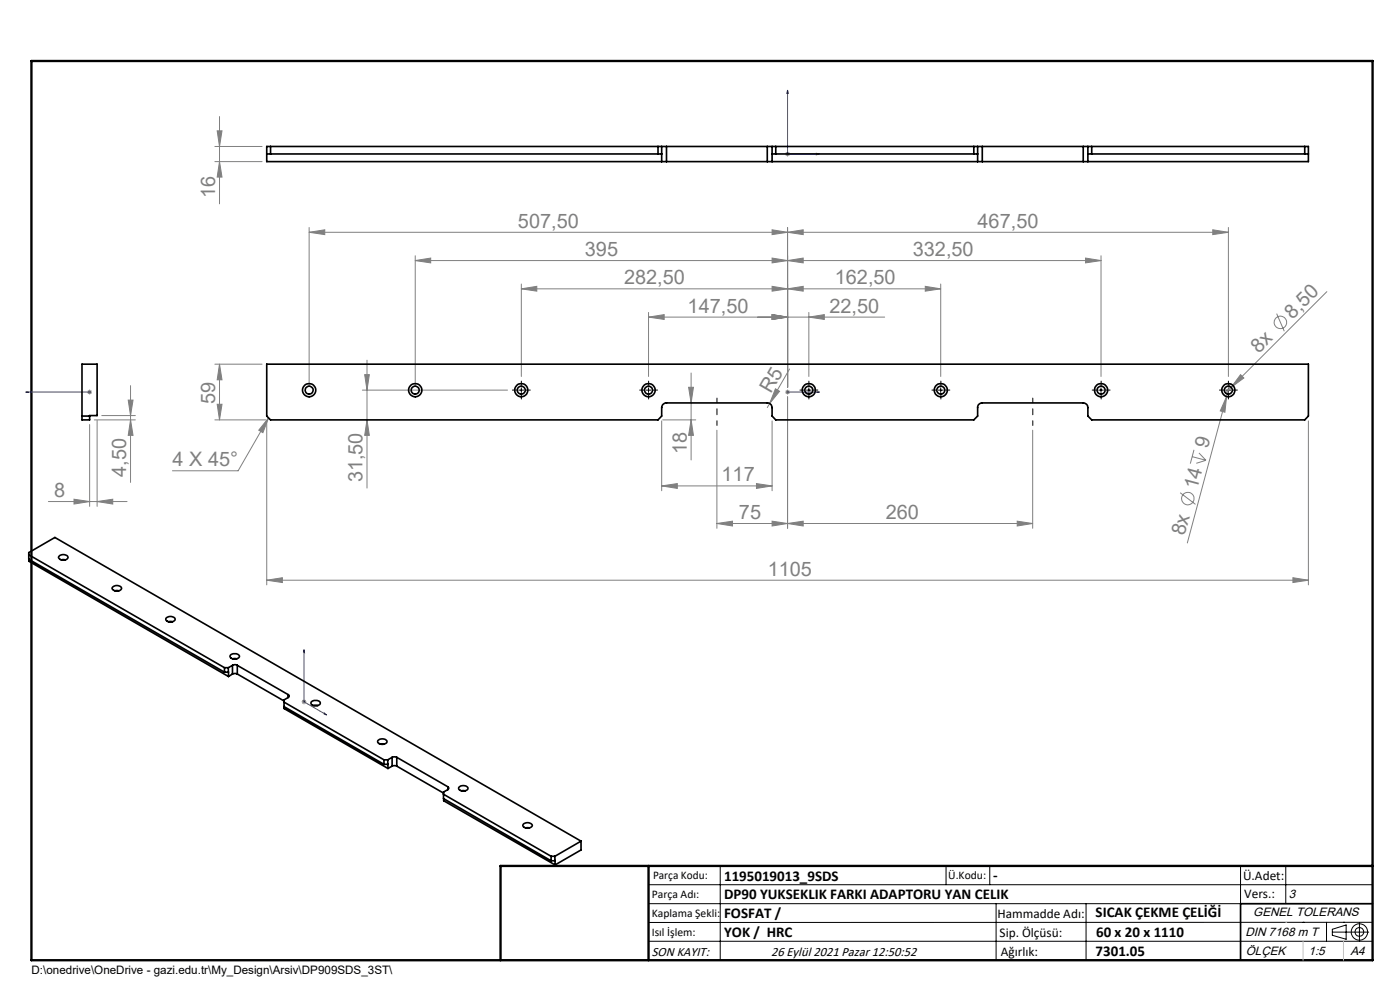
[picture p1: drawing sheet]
<svg xmlns="http://www.w3.org/2000/svg" width="297mm" height="210mm" viewBox="0 0 297 210" stroke-linecap="round" stroke-linejoin="round" font-family="sans-serif">
<g fill="none" stroke="#808080" stroke-width=".21">
<path d="M45.6 34.3h10M45.6 31.1h10M46.1 27.8h1l-.5 3.3zM46.6 34.3l.5 3.3h-1zM46.6 24.7v18.5M166.6 32.7h1M166.7 32.3l.7 .7M167.1 32.2v1M167.4 32.3l-.7 .7M65.6 49.3l3.3-.6v1.1zM65.6 48.3v33.5M65.6 49.3h195"/>
<path d="M88.1 55.3l3.3-.6v1.1zM88.1 54.2v27.6M88.1 55.3h145.5M163.8 54.7l3.3 .6-3.3 .5zM163.8 48.7l3.3 .6-3.3 .5zM167.1 48.3v33.9M167.1 55.3l3.3-.6v1.1zM167.1 49.3l3.3-.6v1.1zM230.3 54.7l3.3 .6-3.3 .5zM233.6 54.2v25.7M257.3 48.7l3.3 .6-3.3 .5zM260.6 48.3v31.6"/>
<path d="M45.6 77.2h10M46.6 77.2l.5 3.4h-1zM46.6 77.2v11.9M77.4 79.5h1l-.5 3.3zM77.9 76.4v27.1M110.6 61.3l3.3-.6v1.1zM110.6 60.2v19.7M110.6 61.3h89M137.6 67.3l3.3-.6v1.1zM137.6 67.3h50.1M137.6 66.3v13.6M146.6 79.1v18.5"/>
<path d="M163.8 66.7l3.3 .6-3.3 .5zM163.8 60.7l3.3 .6-3.3 .5zM167.1 61.3l3.3-.6v1.1zM167.5 78.3l-4.2 7.3M171.6 67.3l3.3-.6v1.1zM171.6 66.3v13.6M196.3 60.7l3.3 .6-3.3 .5zM199.6 60.2v19.7M263.2 79.5l.7 .7-2.7 2zM270.8 66.5l1.7 3.8M281.5 61.9l-21.5 21.5M18.5 83.2h1"/>
<path d="M18.7 82.8l.7 .7M19 90.1v17.3M19 82.6v1.1M19.4 82.8l-.7 .7M20 89.1h8.7M20.6 89.2v18.2M21.6 88.2h7.1M27.2 84.9h1l-.5 3.3zM27.7 89.1l.5 3.2h-1zM27.7 81.8v20.5M45.6 89.1h10.8M46.1 85.8h1l-.5 3.3z"/>
<path d="M56.6 89.3v34.8M57 88.6l-1.2 3.2-.9-.5zM57 88.6l-6.5 11.3h-13.9M76.9 82.8h30.8M77.9 89.1l.5 3.2h-1zM140.4 89.3v14.8M140.6 89.1h7M146.1 82.2h1l-.5 3.3zM146.6 89.1l.5 3.2h-1zM152.1 91.3v20.8M163.3 85.6l-.5 .9M163.8 89.3v14.8"/>
<path d="M164.5 82.5l.9 .5-2.1 2.6zM166.6 83.2h1M166.7 82.8l.7 .7M167.1 84.2v27.9M167.1 82.6v1.1M167.4 82.8l-.7 .7M219.1 91.3v20.8M252.9 96.9l2.9 .7M253.3 95.4l-.8 2.9M254.4 96.1l1.4 1.5M255.8 97.6l-2 .7M260.2 84.1l-.3 3.3-1-.2z"/>
<path d="M260.2 84.1l-8.3 31.1M260.9 81.4l-.7 2.7M277.6 89.3v34.8M10.3 106.4h16.7M15.7 105.9l3.3 .5-3.3 .5zM20.6 106.4l3.3-.5v1zM140.4 103.1l3.3-.5v1zM140.4 103.1h23.4M152.1 111l3.3-.4v1zM152.1 111h67M160.5 102.6l3.3 .5-3.3 .5zM163.8 110.6l3.3 .4-3.3 .6z"/>
<path d="M167.1 111l3.3-.4v1zM215.8 110.6l3.3 .4-3.3 .6zM250.4 104.5l3.2 2.5M56.6 123.1l3.3-.6v1.1zM56.6 123.1h221M274.3 122.5l3.3 .6-3.3 .5zM64 148.9h1M64.1 148.5l.7 .7M64.5 148.4v1M64.8 148.5l-.7 .7"/>
<circle cx="271.6" cy="68.4" r="1.33"/>
<circle cx="252" cy="105.8" r="1.32"/>
</g>
<g fill="none" stroke="#000" stroke-width=".21">
<path d="M110.1 82.8h1M110.6 82.3v.9M137.1 82.8h1M137.6 82.3v.9M171.1 82.8h1M171.6 82.3v.9M199.1 82.8h1M199.6 82.3v.9M233.1 82.8h1M233.6 82.3v.9M260.1 82.8h1M260.6 82.3v.9"/>
<path d="M137.6 187.7h153.6M137.6 191.7h153.6M137.6 199.7h153.6M152.8 183.7v20M200.7 183.7v4M210 183.7v4M211.3 191.7v12M230.4 191.7v12M263.2 183.7v20M272.8 183.7v8M276.4 195.6h.1M281.4 195.6v4.1"/>
<path d="M282.6 197.7h7.8M282.6 197.1l3-.9v3l-3-.8zM285 195.6h.1M288.4 195.8v3.8M291.2 195.6l-153.6 .1"/>
<circle cx="288.4" cy="197.7" r="1.74"/>
<circle cx="288.4" cy="197.7" r=".93"/>
</g>
<g fill="none" stroke="#00f" stroke-width=".21">
<path d="M167.1 19.1l.2 .7h-.4zM167.1 19.1v13.6h6.7M173.2 32.5l.6 .2-.6 .1zM5.5 83.2h.6h-.6M5.5 83.2h13.5M18.8 83.2h.4zM19 83.2h.1M166.9 83.2h.4zM167.1 83.2h.1M167.1 83.2h6.7M173.8 83.2h-.6h.6M64.5 137.8l.1 .7-.2-.2z"/>
<path d="M64.5 137.8v11.1l4.8 2.8M68.8 151.2l.5 .5-.5-.2z"/>
</g>
<path d="M152.1 84.4v5.8M219.1 84.4v5.8" fill="none" stroke="#000" stroke-width=".21" stroke-dasharray="15.2 1.3 1.3 1.3" stroke-dashoffset="14.2"/>
<g fill="none" stroke="#000" stroke-width=".21" stroke-dasharray="15.2 1.3 1.3 1.3">
<path d="M109.6 82.7h-.9M110.6 81.7v-.9M110.6 83.7v.9M111.6 82.7h.9M136.6 82.7h-.9M137.6 81.7v-.9M137.6 83.7v.9M138.6 82.7h.9M170.6 82.7h-.9M171.6 81.7v-.9M171.6 83.7v.9M172.6 82.7h.9"/>
<path d="M198.6 82.7h-.9M199.6 81.7v-.9M199.6 83.7v.9M200.6 82.7h.9M232.6 82.7h-.9M233.6 81.7v-.9M233.6 83.7v.9M234.6 82.7h.9M259.6 82.7h-.9M260.6 81.7v-.9M260.6 83.7v.9M261.6 82.7h.9"/>
</g>
<path d="M106.2 203.7h185" fill="none" stroke="#000" stroke-width=".25"/>
<path d="M291.2 191.7h-28v12" fill="none" stroke="#000" stroke-width=".35"/>
<path d="M6.7 12.9h284.5v190.8h-284.5zM137.6 183.7v20M291.2 183.7h-185v20" fill="none" stroke="#000" stroke-width=".5"/>
<path d="M272.8 195.6h.1M276.4 199.7v4M285 199.7v4" fill="none" stroke="#c0c0c0" stroke-width=".21"/>
<g fill="#00f">
<path d="M173.2 83.2h.6zM166.9 83.2h.4z"/>
<path d="M173.2 32.5l.6 .2-.6 .1zM167.1 19.1l.2 .7h-.4z"/>
<path d="M68.8 151.2l.5 .5-.5-.2zM64.5 137.8l.1 .7-.2-.2zM18.8 83.2h.4zM5.5 83.2h.6z"/>
</g>
<g fill="#808080">
<path d="M263.2 79.5l.7 .7-2.7 2z"/>
<path d="M164.5 82.5l.9 .5-2.1 2.6z"/>
<path d="M260.2 84.1l-.3 3.3-1-.2z"/>
<path d="M160.5 102.6l3.3 .5-3.3 .5zM140.4 103.1l3.3-.5v1zM171.6 67.3l3.3-.6v1.1zM163.8 66.7l3.3 .6-3.3 .5zM163.8 66.7l3.3 .6-3.3 .5zM137.6 67.3l3.3-.6v1.1zM163.8 60.7l3.3 .6-3.3 .5zM110.6 61.3l3.3-.6v1.1zM163.8 54.7l3.3 .6-3.3 .5zM88.1 55.3l3.3-.6v1.1zM163.8 48.7l3.3 .6-3.3 .5zM65.6 49.3l3.3-.6v1.1z"/>
<path d="M167.1 111l3.3-.4v1zM215.8 110.6l3.3 .4-3.3 .6zM57 88.6l-1.2 3.2-.9-.5zM167.1 61.3l3.3-.6v1.1zM196.3 60.7l3.3 .6-3.3 .5zM167.1 55.3l3.3-.6v1.1zM230.3 54.7l3.3 .6-3.3 .5zM167.1 49.3l3.3-.6v1.1zM257.3 48.7l3.3 .6-3.3 .5zM15.7 105.9l3.3 .5-3.3 .5zM20.6 106.4l3.3-.5v1z"/>
<path d="M274.3 122.5l3.3 .6-3.3 .5zM56.6 123.1l3.3-.6v1.1z"/>
<path d="M163.8 110.6l3.3 .4-3.3 .6zM152.1 111l3.3-.4v1z"/>
<path d="M27.2 84.9h1l-.5 3.3zM27.7 89.1l.5 3.2h-1z"/>
<path d="M46.6 34.3l.5 3.3h-1zM46.1 27.8h1l-.5 3.3z"/>
<path d="M77.9 89.1l.5 3.2h-1zM77.4 79.5h1l-.5 3.3z"/>
<path d="M46.6 77.2l.5 3.4h-1zM46.1 85.8h1l-.5 3.3zM146.1 82.2h1l-.5 3.3zM146.6 89.1l.5 3.2h-1z"/>
</g>
<g fill="none" stroke="#000" stroke-width=".35">
<path d="M56.6 32.7h83.8M57.4 31.1v1.6M139.6 31.1v1.6M140.4 34.3h1M140.4 31.1h1M140.4 31.1v3.2M140.4 31.1h-83.8v3.2h83.8M141.4 31.1h21.4M141.4 34.3h21.4M141.4 31.1v3.2M162.8 34.3h1M162.8 31.1h1"/>
<path d="M162.8 31.1v3.2M163.8 31.1v3.2M163.8 31.1h43.6M163.8 32.7h43.6M163.8 34.3h43.6M164.6 31.1v1.6M206.6 31.1v1.6M207.4 34.3h1M207.4 31.1h1M207.4 31.1v3.2M208.4 31.1h21.4M208.4 34.3h21.4"/>
<path d="M208.4 31.1v3.2M229.8 34.3h1M229.8 31.1h1M229.8 31.1v3.2M230.8 31.1h46.8v3.2h-46.8M230.8 31.1v3.2M230.8 32.7h46.8M231.6 31.1v1.6M276.8 31.1v1.6M17.4 77.2h3.2v11h-1.6v.9h-1.6zM56.6 77.2h221v11.1l-.8 .8h-45.2l-.8-.8v-1.8a.96 .96 0 0 0-1-1h-21.4a.96 .96 0 0 0-1 1v1.8l-.8 .8h-42l-.8-.8v-1.8a1.02 1.02 0 0 0-1-1h-21.4a1.02 1.02 0 0 0-1 1v1.8l-.8 .8h-82.2l-.8-.8zM17.4 88.3h1.6"/>
<path d="M6.1 117.7l41.5 23.9M6.1 118.6v.5l42.4 24.4M12.5 118a1.16 1.16 0 0 1 1.9 .3 1.17 1.17 0 0 1-2-.1zM13 118.8h.8M23.8 124.6a1.16 1.16 0 0 1 2 .3 1.17 1.17 0 0 1-2-.2zM24.4 125.3h.8M35.2 131.2a1.25 1.25 0 0 1 1.9 .1 1.08 1.08 0 0 1-.9 .6 1.08 1.08 0 0 1-1-.6zM35.7 131.9h.9M48.9 138.9a1.16 1.16 0 0 1 1.9 .4 1.26 1.26 0 0 1-2 0zM49.4 139.8h.8M47.6 141.6h.8M47.6 142.6l-41.5-24v-1.4l5.5-3.2 111.7 64.4"/>
<path d="M47.6 141.6v1M47.6 142.6h.8M48.4 141.6v1M48.4 142.6l.1 .9M49.3 141.1l.4-.1 .6 .1M49.3 143h1M49.3 141.1l-.9 .5M49.3 141.1v1.9M49.3 143l-.8 .5M50.3 141.1l10.8 6.2M50.3 143l10 5.7M50.3 141.1v1.9"/>
<path d="M60.3 148.9l21.2 12.3M60.3 149.9v.4l22 12.7M61.1 147.3a.32 .32 0 0 1 .2 .3 .32 .32 0 0 1-.2 .3M61.1 147.9l-.8 .6v1.4l21.2 12.2M61.1 147.3v.6M66.1 148.8a1.34 1.34 0 0 1 1.8 .3 1.06 1.06 0 0 1-1.6 .4l-.3-.3zM66.5 149.7h.9M80.2 157.1a1.18 1.18 0 0 1 1.9 .3 1.18 1.18 0 0 1-2 0zM80.7 157.8h.8M81.5 161.2h.8M81.5 161.2v.9M81.5 162.1h.8"/>
<path d="M82.3 161.2v.9M82.3 162.1v.9M83.2 160.6h1M83.2 162.5h1M83.2 160.6l-.9 .6M83.2 160.6v1.9M83.2 162.5l-.9 .5M84.2 160.6l10.8 6.3M84.2 160.6v1.9M84.2 162.5l9.9 5.7M94.1 168.5l22.8 13.1M94.1 169.4v.5l23.7 13.6"/>
<path d="M95 166.9a.32 .32 0 0 1 .2 .3 .32 .32 0 0 1-.2 .3M95 167.5l-.9 .5v1.4l22.8 13.2M95 166.9v.6M97.3 167a1.18 1.18 0 0 1 2 .3 1.18 1.18 0 0 1-2 0zM97.9 167.7h.8M111.1 174.8a1.18 1.18 0 0 1 1.8 .3 1.15 1.15 0 0 1-2-.1zM111.5 175.6h.8M123.3 178.4l-5.6 3.2M123.3 178.4v1.9l-5.5 3.2M116.9 181.6h.8M116.9 181.6v1M117.7 181.6l.1 1.9"/>
<path d="M117.8 182.6h-.9"/>
<circle cx="65.6" cy="82.7" r=".85"/>
<circle cx="65.6" cy="82.8" r="1.4"/>
<circle cx="88.1" cy="82.7" r=".85"/>
<circle cx="88.1" cy="82.8" r="1.4"/>
<circle cx="110.6" cy="82.8" r=".84"/>
<circle cx="110.6" cy="82.8" r="1.39"/>
<circle cx="137.6" cy="82.7" r=".85"/>
<circle cx="137.6" cy="82.8" r="1.4"/>
<circle cx="171.6" cy="82.7" r=".85"/>
<circle cx="171.6" cy="82.8" r="1.4"/>
<circle cx="199.6" cy="82.8" r="1.4"/>
<circle cx="199.6" cy="82.8" r=".84"/>
<circle cx="233.6" cy="82.7" r=".85"/>
<circle cx="233.6" cy="82.8" r="1.4"/>
<circle cx="260.6" cy="82.8" r=".84"/>
<circle cx="260.6" cy="82.8" r="1.39"/>
</g>
<g font-size="4.2" fill="#808080">
<text x="45.7" y="42.1" transform="rotate(-90 45.7 42.1)">16</text>
<text x="109.9" y="48.3">507,50</text>
<text x="207.4" y="48.3">467,50</text>
<text x="124.1" y="54.3">395</text>
<text x="193.6" y="54.3">332,50</text>
<text x="132.4" y="60.3">282,50</text>
<text x="177.1" y="60.3">162,50</text>
<text x="145.9" y="66.3">147,50</text>
<text x="175.9" y="66.3">22,50</text>
<text x="274.2" y="67.8" transform="rotate(-45 274.2 67.8)">8,50</text>
<text x="267" y="75" transform="rotate(-45 267 75)">8x</text>
<text x="163.5" y="83.6" transform="rotate(-60 163.5 83.6)">R5</text>
<text x="45.7" y="85.6" transform="rotate(-90 45.7 85.6)">59</text>
<text x="256.3" y="95.3" transform="rotate(-75 256.3 95.3)">9</text>
<text x="26.8" y="101.1" transform="rotate(-90 26.8 101.1)">4,50</text>
<text x="36.6" y="98.9">4 X 45°</text>
<text x="145.7" y="96.4" transform="rotate(-90 145.7 96.4)">18</text>
<text x="11.5" y="105.4">8</text>
<text x="76.9" y="102.3" transform="rotate(-90 76.9 102.3)">31,50</text>
<text x="153.1" y="102.1">117</text>
<text x="253.9" y="104" transform="rotate(-75 253.9 104)">14</text>
<text x="156.8" y="110.1">75</text>
<text x="187.9" y="110.1">260</text>
<text x="251.3" y="113.8" transform="rotate(-75 251.3 113.8)">8x</text>
<text x="162.9" y="122.1">1105</text>
</g>
<g font-size="3.2">
<text x="153.6" y="186.8">1195019013_9SDS</text>
<text x="153.6" y="190.8">DP90 YUKSEKLIK FARKI ADAPTORU YAN CELIK</text>
<text x="210.7" y="186.6">-</text>
<text x="153.6" y="194.8">FOSFAT /</text>
<text x="232.4" y="194.5">SICAK ÇEKME ÇELİĞİ</text>
<text x="153.6" y="198.8">YOK / HRC</text>
<text x="232.4" y="202.8">7301.05</text>
<text x="232.5" y="198.8">60 x 20 x 1110</text>
</g>
<g font-size="2.8">
<text x="263.7" y="186.7">Ü.Adet:</text>
<text x="263.9" y="190.5">Vers.:</text>
<text x="211.6" y="194.8">Hammadde Adı:</text>
<text x="138.3" y="202.8">SON KAYIT:</text>
<text x="163.6" y="202.8">26 Eylül 2021 Pazar 12:50:52</text>
<text x="212.1" y="198.7">Sip. Ölçüsü:</text>
<text x="212.3" y="202.7">Ağırlık:</text>
</g>
<g font-size="2.6">
<text x="273.4" y="190.4">3</text>
<text x="265.9" y="194.4">GENEL TOLERANS</text>
<text x="264.2" y="198.5">DIN 7168 m T</text>
<text x="264.3" y="202.6">ÖLÇEK</text>
<text x="277.6" y="202.6">1:5</text>
<text x="286.5" y="202.6">A4</text>
</g>
<g font-size="2.5">
<text x="138.3" y="190.5">Parça Adı:</text>
<text x="138.5" y="186.5">Parça Kodu:</text>
<text x="201.2" y="186.5">Ü.Kodu:</text>
<text x="138.3" y="194.5">Kaplama Şekli:</text>
<text x="138.3" y="198.6">Isıl İşlem:</text>
<text x="6.7" y="206.7">D:\onedrive\OneDrive - gazi.edu.tr\My_Design\Arsiv\DP909SDS_3ST\</text>
</g>
</svg>
